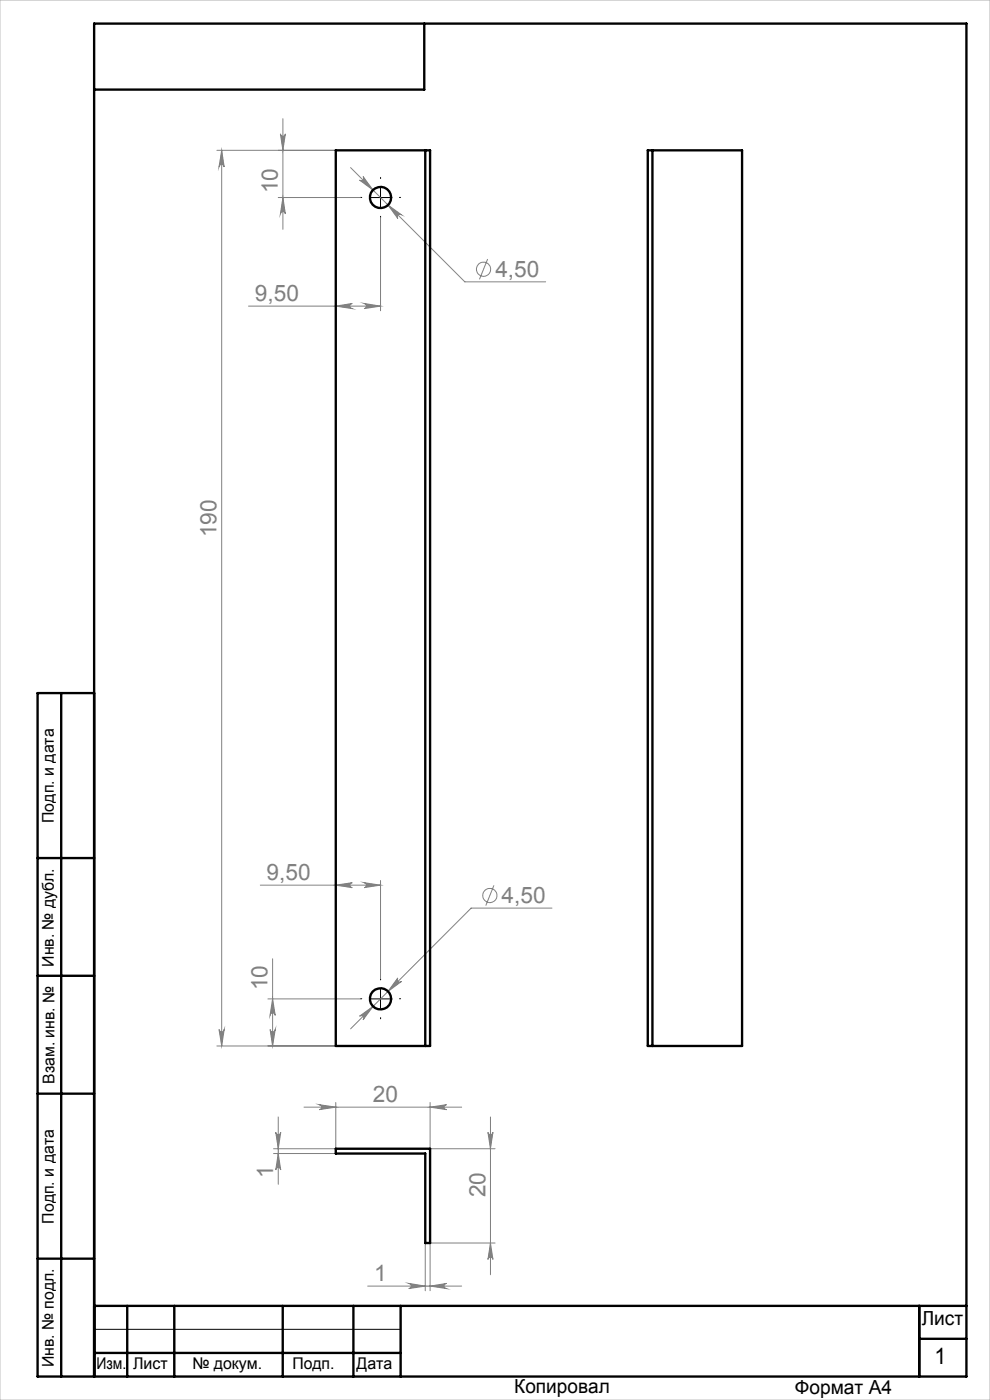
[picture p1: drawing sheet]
<svg xmlns="http://www.w3.org/2000/svg" width="210mm" height="297mm" viewBox="0 0 210 297" stroke-linecap="round" stroke-linejoin="round" font-family="sans-serif">
<g fill="none" stroke="#808080" stroke-width=".21">
<path d="M46 31.9h25.2M47 31.9l.6 3.5a.55 .55 0 0 0-.6-.5 .55 .55 0 0 0-.5 .5zM47 31.9v190M59.5 28.4a.53 .53 0 0 0 .5 .5 .53 .53 0 0 0 .5-.5l-.5 3.5zM60 25.2v23.4M74.4 35.6l24.2 24.2h17.1M77 37.5l2.1 2.8-2.8-2.1a.52 .52 0 0 0 .7 0 .52 .52 0 0 0 0-.7zM59 41.9h17.4M60 41.9l.5 3.5a.53 .53 0 0 0-.5-.5 .53 .53 0 0 0-.5 .5zM80.7 46.2v19.7M82.3 43.5l2.9 2.1a.55 .55 0 0 0-.8 0 .55 .55 0 0 0 0 .8zM103.4 55l-1.7 4.3"/>
<path d="M52.7 64.9h28M71.2 64.9l3.5-.5a.55 .55 0 0 0-.5 .5 .55 .55 0 0 0 .5 .6zM77.2 64.4l3.5 .5-3.5 .6a.55 .55 0 0 0 .5-.6 .55 .55 0 0 0-.5-.5zM55.2 187.8h25.5M71.2 187.8l3.5-.5a.53 .53 0 0 0-.5 .5 .53 .53 0 0 0 .5 .5zM77.2 187.3l3.5 .5-3.5 .5a.53 .53 0 0 0 .5-.5 .53 .53 0 0 0-.5-.5zM80.7 186.8v20.8M104.8 187.8l-1.8 4.3M117.1 192.6h-17.2l-25.5 25.7M46.5 218.4a.55 .55 0 0 0 .5 .5 .55 .55 0 0 0 .6-.5l-.6 3.5zM56.8 211.9h19.6M57.3 218.4a.55 .55 0 0 0 .5 .5 .55 .55 0 0 0 .6-.5l-.6 3.5z"/>
<path d="M57.8 203.4v18.5M57.8 211.9l.6 3.5a.55 .55 0 0 0-.6-.5 .55 .55 0 0 0-.5 .5zM76.3 215.6l2.8-2.1-2.1 2.9a.54 .54 0 0 0 0-.8 .54 .54 0 0 0-.7 0zM84.4 207.5a.54 .54 0 0 0 0 .7 .54 .54 0 0 0 .8 0l-2.9 2.1zM46 221.9h25.2M59 237v14.2M64.5 234.9h33.4M67.7 234.3l3.5 .6-3.5 .5a.53 .53 0 0 0 .5-.5 .53 .53 0 0 0-.5-.6zM71.2 233.9v9.8M91.2 234.9l3.5-.6a.53 .53 0 0 0-.5 .6 .53 .53 0 0 0 .5 .5zM91.2 233.9v9.8h13.8M104 237v33.4"/>
<path d="M58 243.7h13.2M58 244.7h13.2M58.5 240.2a.53 .53 0 0 0 .5 .5 .53 .53 0 0 0 .5-.5l-.5 3.5zM59 244.7l.5 3.5a.53 .53 0 0 0-.5-.5 .53 .53 0 0 0-.5 .5zM103.5 240.2a.53 .53 0 0 0 .5 .5 .53 .53 0 0 0 .6-.5l-.6 3.5zM78 272.8h19.9M86.7 272.3l3.5 .5-3.5 .6a.55 .55 0 0 0 .5-.6 .55 .55 0 0 0-.5-.5zM90.2 263.7v10.1M91.2 272.8l3.5-.5a.55 .55 0 0 0-.5 .5 .55 .55 0 0 0 .5 .6zM104 263.7l.6 3.5a.53 .53 0 0 0-.6-.5 .53 .53 0 0 0-.5 .5zM105 263.7h-13.8v10.1"/>
<circle cx="102.6" cy="57.1" r="1.51"/>
<circle cx="103.9" cy="190" r="1.51"/>
</g>
<path d="M80.7 37.9v-.3M76.7 41.9h-.2M80.7 45.9v.2M84.7 41.9h.3M76.7 211.9h-.2M80.7 207.9v-.3M80.7 215.9v.2M84.7 211.9h.3" fill="none" stroke="#000" stroke-width=".21" stroke-dasharray="15.2 1.3 1.3 1.3"/>
<path d="M80.7 39.9v4M78.7 41.9h4M78.7 211.9h4M80.7 209.9v4M20 282h65" fill="none" stroke="#000" stroke-width=".21"/>
<g fill="none" stroke="#000" stroke-width=".5">
<path d="M90 5v14h-70M13 147v145M20 147h-12v145h197v-287h-185v287M8 182h12M8 207h12M8 232h12M8 267h12M20 277h185M27 277v15M37 277v15M60 277v15M75 277v15"/>
<path d="M85 277v15M195 277v15M20 287h65M195 284h10"/>
</g>
<path d="M0 0h210v297h-210z" fill="none" stroke="#c0c0c0" stroke-width=".21"/>
<g fill="#808080">
<path d="M77.2 64.4l3.5 .5-3.5 .6a.55 .55 0 0 0 .5-.6 .55 .55 0 0 0-.5-.5zM71.2 64.9l3.5-.5a.55 .55 0 0 0-.5 .5 .55 .55 0 0 0 .5 .6zM77.2 187.3l3.5 .5-3.5 .5a.53 .53 0 0 0 .5-.5 .53 .53 0 0 0-.5-.5zM71.2 187.8l3.5-.5a.53 .53 0 0 0-.5 .5 .53 .53 0 0 0 .5 .5z"/>
<path d="M76.3 215.6a.54 .54 0 0 1 .7 0 .54 .54 0 0 1 0 .8l2.1-2.9zM84.4 207.5l-2.1 2.8 2.9-2.1a.54 .54 0 0 1-.8 0 .54 .54 0 0 1 0-.7zM77 37.5a.52 .52 0 0 1 0 .7 .52 .52 0 0 1-.7 0l2.8 2.1zM82.3 43.5l2.1 2.9a.55 .55 0 0 1 0-.8 .55 .55 0 0 1 .8 0zM86.7 272.3l3.5 .5-3.5 .6a.55 .55 0 0 0 .5-.6 .55 .55 0 0 0-.5-.5zM91.2 272.8l3.5-.5a.55 .55 0 0 0-.5 .5 .55 .55 0 0 0 .5 .6z"/>
<path d="M91.2 234.9l3.5-.6a.53 .53 0 0 0-.5 .6 .53 .53 0 0 0 .5 .5zM67.7 234.3l3.5 .6-3.5 .5a.53 .53 0 0 0 .5-.5 .53 .53 0 0 0-.5-.6z"/>
<path d="M60 41.9l.5 3.5a.53 .53 0 0 0-.5-.5 .53 .53 0 0 0-.5 .5zM59.5 28.4a.53 .53 0 0 0 .5 .5 .53 .53 0 0 0 .5-.5l-.5 3.5zM104 263.7l.6 3.5a.53 .53 0 0 0-.6-.5 .53 .53 0 0 0-.5 .5zM103.5 240.2a.53 .53 0 0 0 .5 .5 .53 .53 0 0 0 .6-.5l-.6 3.5z"/>
<path d="M47 31.9l.6 3.5a.55 .55 0 0 0-.6-.5 .55 .55 0 0 0-.5 .5zM46.5 218.4a.55 .55 0 0 0 .5 .5 .55 .55 0 0 0 .6-.5l-.6 3.5zM57.8 211.9l.6 3.5a.55 .55 0 0 0-.6-.5 .55 .55 0 0 0-.5 .5zM57.3 218.4a.55 .55 0 0 0 .5 .5 .55 .55 0 0 0 .6-.5l-.6 3.5zM58.5 240.2a.53 .53 0 0 0 .5 .5 .53 .53 0 0 0 .5-.5l-.5 3.5zM59 244.7l.5 3.5a.53 .53 0 0 0-.5-.5 .53 .53 0 0 0-.5 .5z"/>
</g>
<g fill="none" stroke="#000" stroke-width=".5">
<path d="M71.2 31.9h20v190h-20zM90.2 31.9v190M137.4 31.9h20v190h-20zM138.4 31.9v190M71.2 243.7h20v20h-1v-19h-19z"/>
<circle cx="80.7" cy="41.9" r="2.25"/>
<circle cx="80.7" cy="211.9" r="2.26"/>
</g>
<g font-size="4.8" fill="#808080">
<text x="59" y="41" transform="rotate(-90 59 41)">10</text>
<text x="105.1" y="58.7">4,50</text>
<text x="54.1" y="63.8">9,50</text>
<text x="46" y="114" transform="rotate(-90 46 114)">190</text>
<text x="56.6" y="186.7">9,50</text>
<text x="106.4" y="191.6">4,50</text>
<text x="56.8" y="210.1" transform="rotate(-90 56.8 210.1)">10</text>
<text x="79.1" y="233.8">20</text>
<text x="58" y="249.9" transform="rotate(-90 58 249.9)">1</text>
<text x="103" y="254" transform="rotate(-90 103 254)">20</text>
<text x="79.4" y="271.7">1</text>
</g>
<text font-size="4.8" x="198.2" y="289.5">1</text>
<g font-size="4.1">
<text x="195.5" y="281.2">Лист</text>
<text x="109.1" y="295.6">Копировал</text>
<text x="168.6" y="295.7">Формат А4</text>
</g>
<g font-size="3.4">
<text x="11.4" y="174.6" transform="rotate(-90 11.4 174.6)">Подп. и дата</text>
<text x="11.4" y="205.1" transform="rotate(-90 11.4 205.1)">Инв. № дубл.</text>
<text x="11.6" y="229.9" transform="rotate(-90 11.6 229.9)">Взам. инв. №</text>
<text x="11.4" y="259.6" transform="rotate(-90 11.4 259.6)">Подп. и дата</text>
<text x="11.4" y="290" transform="rotate(-90 11.4 290)">Инв. № подл.</text>
<text x="20.4" y="290.4">Изм.</text>
<text x="28.2" y="290.4">Лист</text>
<text x="40.8" y="290.4">№ докум.</text>
<text x="62" y="290.4">Подп.</text>
<text x="75.6" y="290.4">Дата</text>
</g>
</svg>
